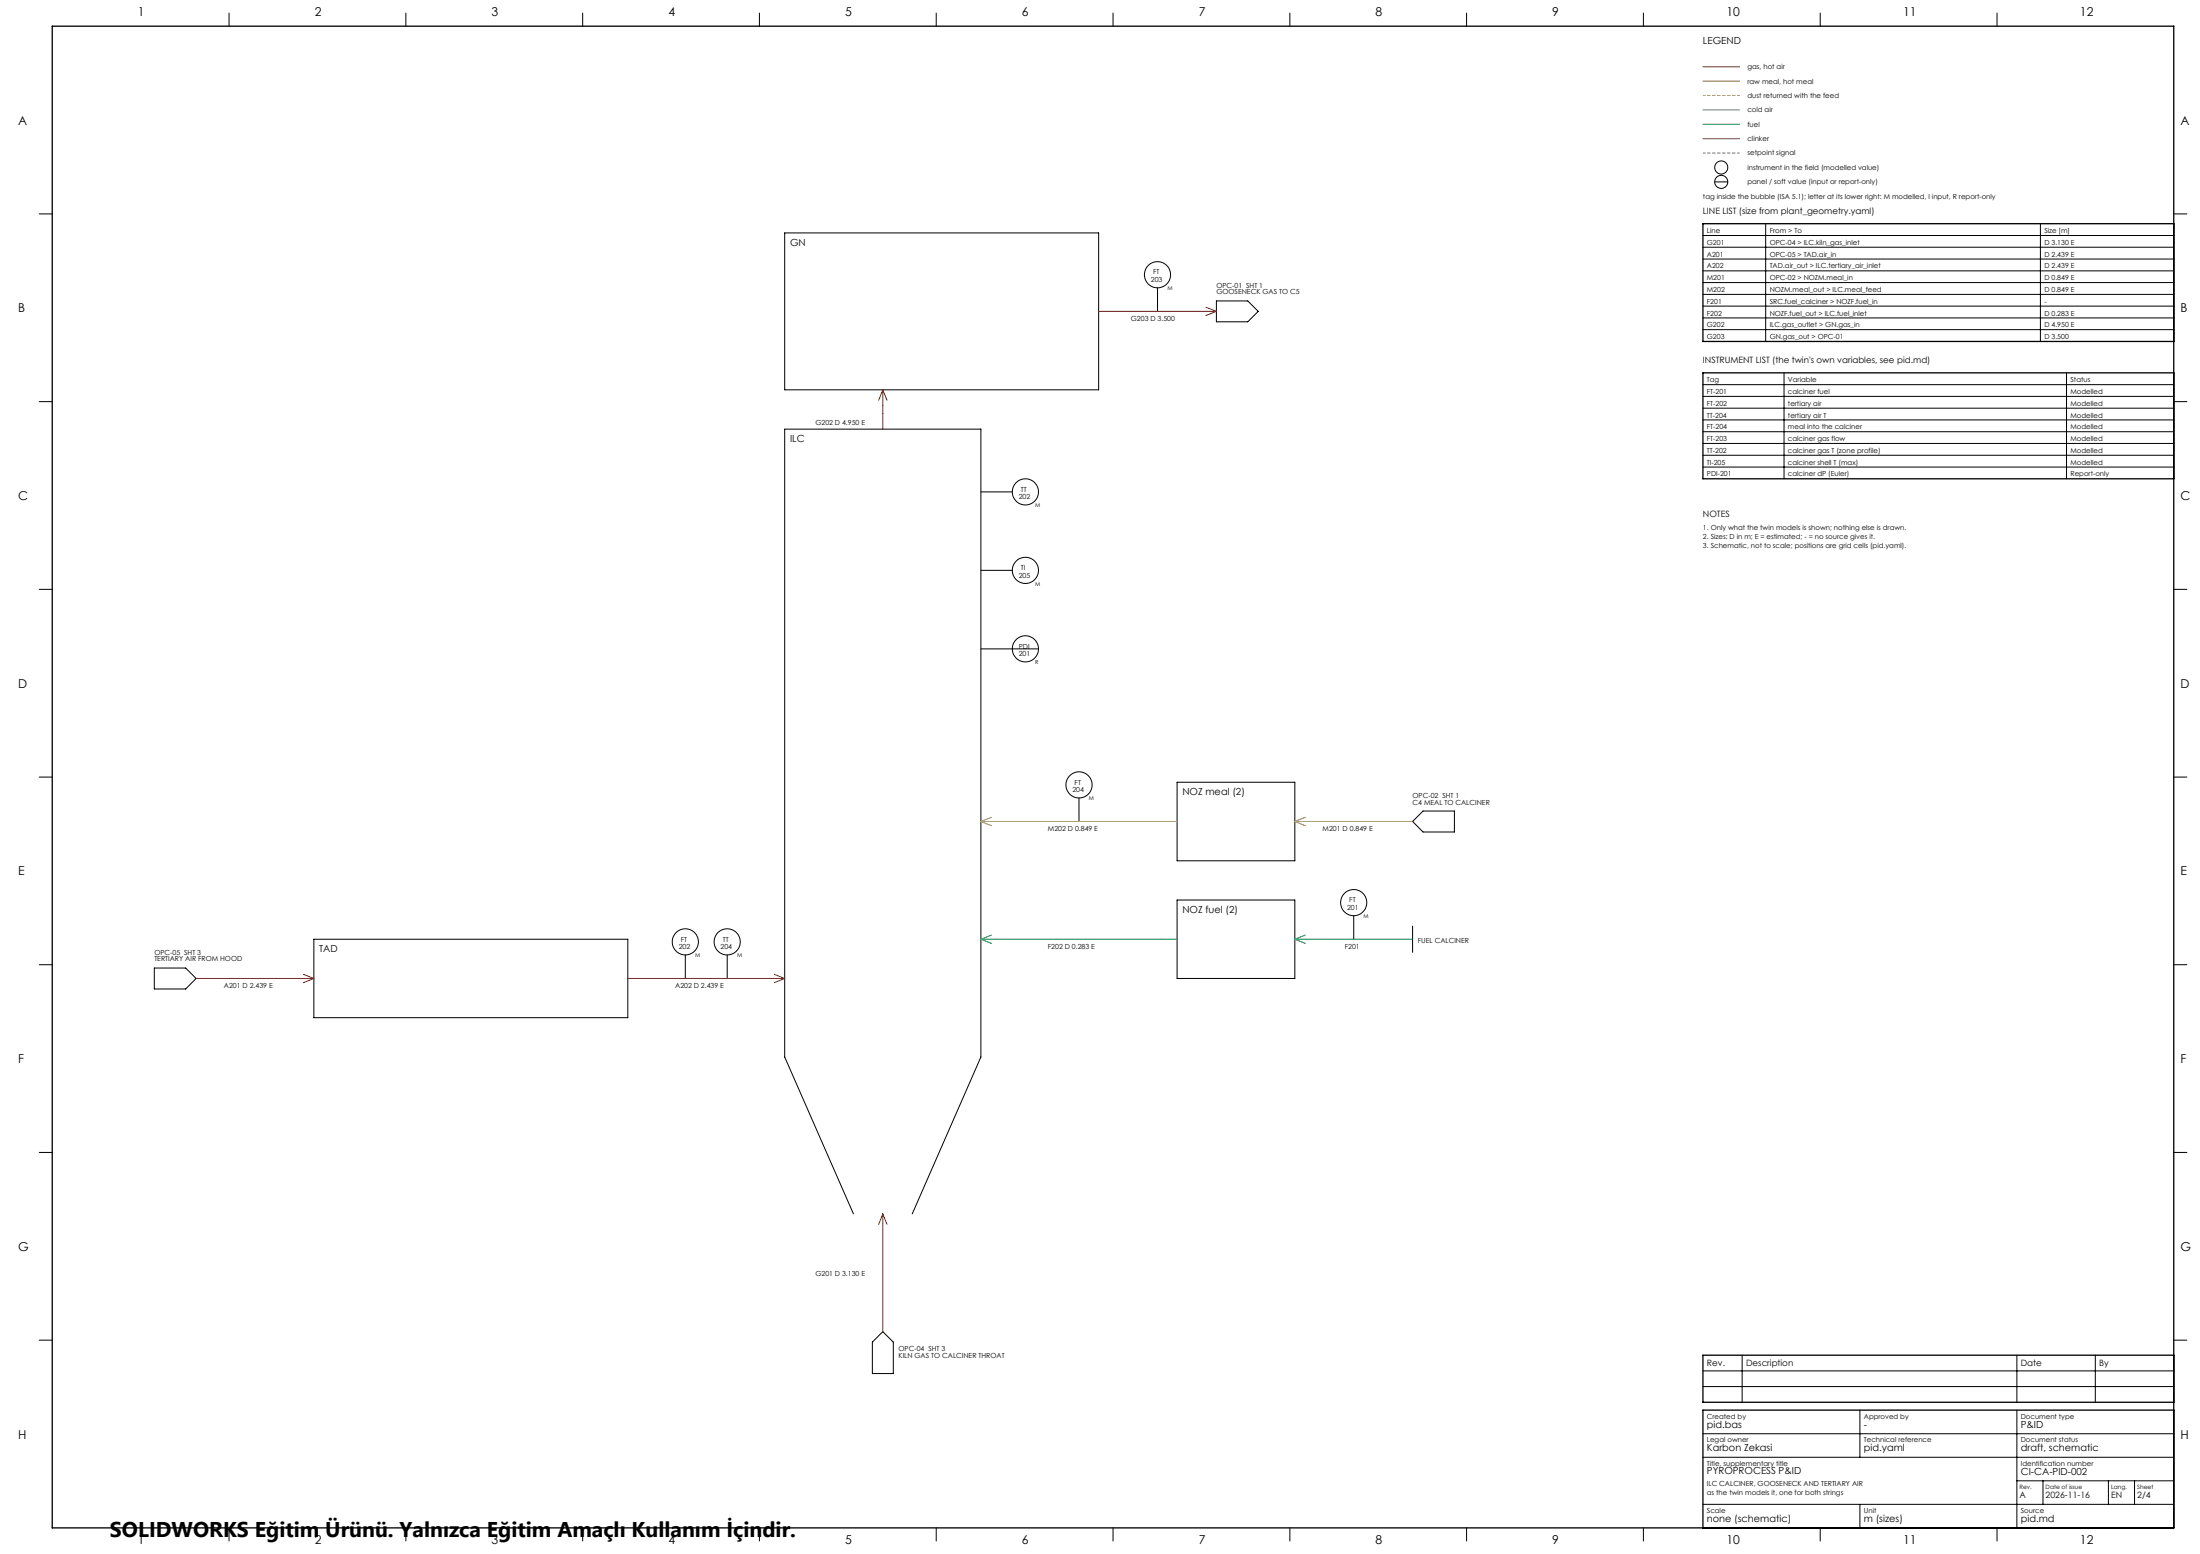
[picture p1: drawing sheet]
<svg xmlns="http://www.w3.org/2000/svg" width="841mm" height="594mm" viewBox="0 0 841 594" stroke-linecap="round" stroke-linejoin="round" font-family="sans-serif">
<g fill="none" stroke="#000" stroke-width=".38">
<path d="M87.6 5v5M155.2 5v5M222.7 5v5M290.3 5v5M357.9 5v5M425.5 5v5M493.1 5v5M560.6 5v5M628.2 5v5M695.8 5v5M763.4 5v5M655.5 69.5h5"/>
<path d="M15 81.8h5M300 89h120v60h-120zM651 90h180M651 94.5h180M651 99h180M675 85.5v45M780 85.5v45M831 81.8h5M442.5 110v9M465 115h12l4 4-4 4h-12zM651 103.5h180M651 108h180"/>
<path d="M651 112.5h180M651 117h180M651 121.5h180M651 126h180M15 153.5h5M651 147h180M651 151.5h180M651 156h180M682 142.5v40.5M790 142.5v40.5M831 153.5h5M651 160.5h180"/>
<path d="M651 165h180M651 169.5h180M651 174h180M651 178.5h180M375 188h12M375 218h12M15 225.3h5M831 225.3h5M375 248h22M15 297h5M450 299h45v30h-45zM831 297h5"/>
<path d="M412.5 305v9M540 314l4-4h12v8h-12zM120 359h120v30h-120zM450 344h45v30h-45zM517.5 350v9M540 354v10M15 368.8h5M59 370h12l4 4-4 4h-12zM262 365v9M278 365v9M831 368.8h5M15 440.5h5"/>
<path d="M831 440.5h5M326.2 464l-26.2-60v-240h75v240l-26.3 60M15 512.3h5M337.5 509l4 4v12h-8v-12zM666 518v18M771 518v18M801 518v18M831 512.3h5M651 524h180M651 530h180M711 539v18M771 539v45"/>
<path d="M651 548h180M651 557h180M651 575h180M711 575v9M771 566h60M781 566v9M806 566v9M816 566v9M87.6 584v5M155.2 584v5M222.7 584v5M290.3 584v5"/>
<path d="M357.9 584v5M425.5 584v5M493.1 584v5M560.6 584v5M628.2 584v5M695.8 584v5M763.4 584v5"/>
<circle cx="658" cy="64" r="2.5"/>
<circle cx="658" cy="69.5" r="2.5"/>
<circle cx="442.5" cy="105" r="5"/>
<circle cx="392" cy="188" r="5"/>
<circle cx="392" cy="218" r="5"/>
<circle cx="392" cy="248" r="5"/>
<circle cx="412.5" cy="300" r="5"/>
<circle cx="517.5" cy="345" r="5"/>
<circle cx="262" cy="360" r="5"/>
<circle cx="278" cy="360" r="5"/>
</g>
<path d="M651 36.5h14" fill="none" stroke="#c89600" stroke-width=".38" stroke-dasharray="1.3 .6" stroke-dashoffset=".3" stroke-linecap="butt"/>
<path d="M651 58.5h14" fill="none" stroke="#6e6e6e" stroke-width=".38" stroke-dasharray="1.3 .6" stroke-dashoffset=".3" stroke-linecap="butt"/>
<path d="M20 10h811v574h-811zM831 85.5h-180v45h180M831 142.5h-180v40.5h180M831 518h-180v18h180M831 539h-180v45" fill="none" stroke="#000" stroke-width=".5"/>
<g fill="none" stroke="#d20000" stroke-width=".38">
<path d="M651 25.5h14M420 119h45M461 117.4l4 1.6M465 119l-4 1.6M337.5 149v15M337.5 149l-1.6 4M337.5 149l1.6 4M75 374h45M116 372.4l4 1.6M120 374l-4 1.6M240 374h60M296 372.4l4 1.6"/>
<path d="M300 374l-4 1.6M337.5 464v45M337.5 464l-1.6 4M337.5 464l1.6 4"/>
</g>
<path d="M651 31h14M375 314h75M375 314l4 1.6M379 312.4l-4 1.6M495 314h45M495 314l4 1.6M499 312.4l-4 1.6" fill="none" stroke="#c89600" stroke-width=".38"/>
<path d="M651 53h14" fill="none" stroke="#784614" stroke-width=".38"/>
<path d="M651 47.5h14M375 359h75M375 359l4 1.6M379 357.4l-4 1.6M495 359h45M495 359l4 1.6M499 357.4l-4 1.6" fill="none" stroke="#008c3c" stroke-width=".38"/>
<path d="M651 42h14" fill="none" stroke="#1e5adc" stroke-width=".38"/>
<text font-size="8.2" x="42.1" y="587.3">SOLIDWORKS Eğitim Ürünü. Yalnızca Eğitim Amaçlı Kullanım İçindir.</text>
<g font-size="4.7">
<text x="52.7" y="6">1</text>
<text x="120.3" y="6">2</text>
<text x="187.9" y="6">3</text>
<text x="255.5" y="6">4</text>
<text x="323.1" y="6">5</text>
<text x="390.7" y="6">6</text>
<text x="458.2" y="6">7</text>
<text x="525.8" y="6">8</text>
<text x="593.4" y="6">9</text>
<text x="659.9" y="6">10</text>
<text x="727.5" y="6">11</text>
<text x="795.1" y="6">12</text>
<text x="7" y="47.6">A</text>
<text x="833.5" y="47.6">A</text>
<text x="7" y="119.4">B</text>
<text x="833.5" y="119.4">B</text>
<text x="7" y="191.1">C</text>
<text x="833.5" y="191.1">C</text>
<text x="7" y="262.9">D</text>
<text x="833.5" y="262.9">D</text>
<text x="7" y="334.6">E</text>
<text x="833.5" y="334.6">E</text>
<text x="7" y="406.4">F</text>
<text x="833.5" y="406.4">F</text>
<text x="7" y="478.1">G</text>
<text x="833.5" y="478.1">G</text>
<text x="7" y="549.9">H</text>
<text x="833.5" y="549.9">H</text>
<text x="52.7" y="590">1</text>
<text x="120.3" y="590">2</text>
<text x="187.9" y="590">3</text>
<text x="255.5" y="590">4</text>
<text x="323.1" y="590">5</text>
<text x="390.7" y="590">6</text>
<text x="458.2" y="590">7</text>
<text x="525.8" y="590">8</text>
<text x="593.4" y="590">9</text>
<text x="659.9" y="590">10</text>
<text x="727.5" y="590">11</text>
<text x="795.1" y="590">12</text>
</g>
<g font-size="3.7">
<text x="651" y="17">LEGEND</text>
<text x="302" y="94">GN</text>
<text x="302" y="169">ILC</text>
<text x="452" y="304">NOZ meal (2)</text>
<text x="452" y="349">NOZ fuel (2)</text>
<text x="122" y="364">TAD</text>
<text x="652.5" y="545.8">pid.bas</text>
<text x="712.5" y="545.8">-</text>
<text x="772.5" y="545.8">P&amp;ID</text>
<text x="652.5" y="554.8">Karbon Zekasi</text>
<text x="712.5" y="554.8">pid.yaml</text>
<text x="772.5" y="554.8">draft, schematic</text>
<text x="652.5" y="563.5">PYROPROCESS P&amp;ID</text>
<text x="772.5" y="563.8">CI-CA-PID-002</text>
<text x="652.5" y="581.8">none (schematic)</text>
<text x="712.5" y="581.8">m (sizes)</text>
<text x="772.5" y="581.8">pid.md</text>
</g>
<g font-size="3.3">
<text x="651" y="81.8">LINE LIST (size from plant_geometry.yaml)</text>
<text x="651" y="138.8">INSTRUMENT LIST (the twin's own variables, see pid.md)</text>
<text x="651" y="197.8">NOTES</text>
<text x="652.5" y="522.3">Rev.</text>
<text x="667.5" y="522.3">Description</text>
<text x="772.5" y="522.3">Date</text>
<text x="802.5" y="522.3">By</text>
<text x="772" y="572.8">A</text>
<text x="782" y="572.8">2026-11-16</text>
<text x="807" y="572.8">EN</text>
<text x="817" y="572.8">2/4</text>
</g>
<g font-size="2.7">
<text x="668" y="26.4">gas, hot air</text>
<text x="668" y="31.9">raw meal, hot meal</text>
<text x="668" y="37.4">dust returned with the feed</text>
<text x="668" y="42.9">cold air</text>
<text x="668" y="48.4">fuel</text>
<text x="668" y="53.9">clinker</text>
<text x="668" y="59.4">setpoint signal</text>
<text x="668" y="64.9">instrument in the field (modelled value)</text>
<text x="668" y="70.4">panel / soft value (input or report-only)</text>
<text x="651" y="75.9">tag inside the bubble (ISA 5.1); letter at its lower right: M modelled, I input, R report-only</text>
<text x="652.5" y="89.1">Line</text>
<text x="676.5" y="89.1">From &gt; To</text>
<text x="781.5" y="89.1">Size [m]</text>
<text x="652.5" y="93.6">G201</text>
<text x="676.5" y="93.6">OPC-04 &gt; ILC.kiln_gas_inlet</text>
<text x="781.5" y="93.6">D 3.130 E</text>
<text x="652.5" y="98.1">A201</text>
<text x="676.5" y="98.1">OPC-05 &gt; TAD.air_in</text>
<text x="781.5" y="98.1">D 2.439 E</text>
<text x="440" y="107.9">203</text>
<text x="440.8" y="104.9">FT</text>
<text x="652.5" y="102.6">A202</text>
<text x="652.5" y="107.1">M201</text>
<text x="676.5" y="102.6">TAD.air_out &gt; ILC.tertiary_air_inlet</text>
<text x="676.5" y="107.1">OPC-02 &gt; NOZM.meal_in</text>
<text x="781.5" y="102.6">D 2.439 E</text>
<text x="781.5" y="107.1">D 0.849 E</text>
<text x="465" y="109.9">OPC-01 SHT 1</text>
<text x="465" y="112.5">GOOSENECK GAS TO C5</text>
<text x="652.5" y="111.6">M202</text>
<text x="676.5" y="111.6">NOZM.meal_out &gt; ILC.meal_feed</text>
<text x="781.5" y="111.6">D 0.849 E</text>
<text x="652.5" y="116.1">F201</text>
<text x="676.5" y="116.1">SRC.fuel_calciner &gt; NOZF.fuel_in</text>
<text x="781.5" y="116.1">-</text>
<text x="432.3" y="122.6">G203 D 3.500</text>
<text x="652.5" y="120.6">F202</text>
<text x="652.5" y="125.1">G202</text>
<text x="676.5" y="120.6">NOZF.fuel_out &gt; ILC.fuel_inlet</text>
<text x="676.5" y="125.1">ILC.gas_outlet &gt; GN.gas_in</text>
<text x="781.5" y="120.6">D 0.283 E</text>
<text x="781.5" y="125.1">D 4.950 E</text>
<text x="652.5" y="129.6">G203</text>
<text x="676.5" y="129.6">GN.gas_out &gt; OPC-01</text>
<text x="781.5" y="129.6">D 3.500</text>
<text x="652.5" y="146.1">Tag</text>
<text x="683.5" y="146.1">Variable</text>
<text x="791.5" y="146.1">Status</text>
<text x="652.5" y="150.6">FT-201</text>
<text x="652.5" y="155.1">FT-202</text>
<text x="683.5" y="150.6">calciner fuel</text>
<text x="683.5" y="155.1">tertiary air</text>
<text x="791.5" y="150.6">Modelled</text>
<text x="791.5" y="155.1">Modelled</text>
<text x="652.5" y="159.6">TT-204</text>
<text x="683.5" y="159.6">tertiary air T</text>
<text x="791.5" y="159.6">Modelled</text>
<text x="311.7" y="162.4">G202 D 4.950 E</text>
<text x="652.5" y="164.1">FT-204</text>
<text x="683.5" y="164.1">meal into the calciner</text>
<text x="791.5" y="164.1">Modelled</text>
<text x="652.5" y="168.6">FT-203</text>
<text x="652.5" y="173.1">TT-202</text>
<text x="683.5" y="168.6">calciner gas flow</text>
<text x="683.5" y="173.1">calciner gas T (zone profile)</text>
<text x="791.5" y="168.6">Modelled</text>
<text x="791.5" y="173.1">Modelled</text>
<text x="652.5" y="177.6">TI-205</text>
<text x="683.5" y="177.6">calciner shell T (max)</text>
<text x="791.5" y="177.6">Modelled</text>
<text x="652.5" y="182.1">PDI-201</text>
<text x="683.5" y="182.1">calciner dP (Euler)</text>
<text x="791.5" y="182.1">Report-only</text>
<text x="389.5" y="190.9">202</text>
<text x="390.3" y="187.9">TT</text>
<text x="651" y="202.4">1. Only what the twin models is shown; nothing else is drawn.</text>
<text x="651" y="205.9">2. Sizes: D in m; E = estimated; - = no source gives it.</text>
<text x="651" y="209.4">3. Schematic, not to scale; positions are grid cells (pid.yaml).</text>
<text x="389.5" y="220.9">205</text>
<text x="390.3" y="217.9">TI</text>
<text x="389.5" y="247.9">PDI</text>
<text x="389.5" y="250.9">201</text>
<text x="410.8" y="299.9">FT</text>
<text x="409.9" y="302.9">204</text>
<text x="540" y="304.9">OPC-02 SHT 1</text>
<text x="540" y="307.5">C4 MEAL TO CALCINER</text>
<text x="400.6" y="317.6">M202 D 0.849 E</text>
<text x="505.6" y="317.6">M201 D 0.849 E</text>
<text x="515" y="347.9">201</text>
<text x="515.8" y="344.9">FT</text>
<text x="260.3" y="359.9">FT</text>
<text x="276.3" y="359.9">TT</text>
<text x="59" y="364.9">OPC-05 SHT 3</text>
<text x="259.5" y="362.9">202</text>
<text x="275.5" y="362.9">204</text>
<text x="400.6" y="362.6">F202 D 0.283 E</text>
<text x="514.1" y="362.6">F201</text>
<text x="542" y="360.4">FUEL CALCINER</text>
<text x="59" y="367.5">TERTIARY AIR FROM HOOD</text>
<text x="85.6" y="377.6">A201 D 2.439 E</text>
<text x="258.1" y="377.6">A202 D 2.439 E</text>
<text x="311.7" y="487.9">G201 D 3.130 E</text>
<text x="343.5" y="516.4">OPC-04 SHT 3</text>
<text x="343.5" y="519">KILN GAS TO CALCINER THROAT</text>
<text x="652.5" y="542.2">Created by</text>
<text x="712.5" y="542.2">Approved by</text>
<text x="772.5" y="542.2">Document type</text>
<text x="652.5" y="551.2">Legal owner</text>
<text x="712.5" y="551.2">Technical reference</text>
<text x="772.5" y="551.2">Document status</text>
<text x="652.5" y="560.2">Title, supplementary title</text>
<text x="772.5" y="560.2">Identification number</text>
<text x="652.5" y="568.1">ILC CALCINER, GOOSENECK AND TERTIARY AIR</text>
<text x="652.5" y="571.6">as the twin models it, one for both strings</text>
<text x="652.5" y="578.2">Scale</text>
<text x="712.5" y="578.2">Unit</text>
<text x="772.5" y="578.2">Source</text>
</g>
<g font-size="2.3">
<text x="772" y="569">Rev.</text>
<text x="782" y="569">Date of issue</text>
<text x="807" y="569">Lang.</text>
<text x="817" y="569">Sheet</text>
</g>
<g font-size="2.1">
<text x="446.2" y="110.9">M</text>
<text x="395.8" y="193.9">M</text>
<text x="395.8" y="223.9">M</text>
<text x="395.8" y="253.9">R</text>
<text x="416.3" y="305.9">M</text>
<text x="521.3" y="350.9">M</text>
<text x="265.7" y="365.9">M</text>
<text x="281.8" y="365.9">M</text>
</g>
</svg>
